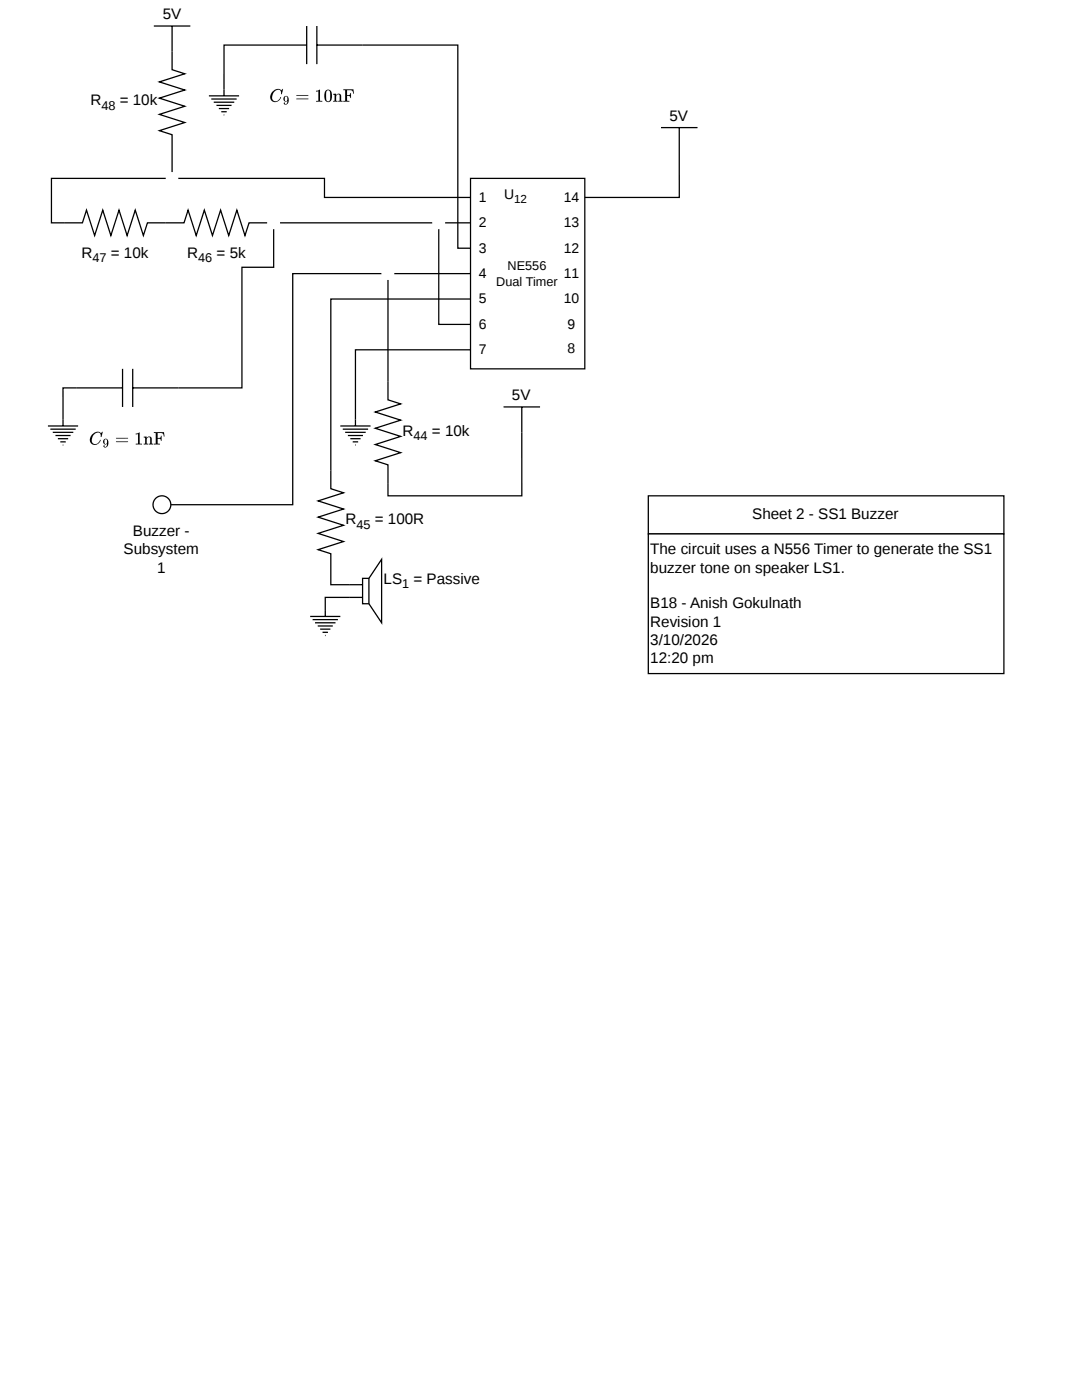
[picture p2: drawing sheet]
<svg xmlns="http://www.w3.org/2000/svg" width="216mm" height="279mm" viewBox="0 0 216 279" stroke-linecap="round" stroke-linejoin="round" font-family="sans-serif">
<path d="M76.1 54.6h-17.7v46.1h-24.3" fill="none" stroke="#000" stroke-width=".25"/>
<path d="M93.9 35.6h22.8v38h-22.8z" fill="#fff"/>
<path d="M93.9 35.6h22.8v38h-22.8z" fill="none" stroke="#000" stroke-width=".25"/>
<g fill="#fff">
<path d="M99.1 51.7h12.1v6.1h-12.1z"/>
<path d="M95.5 37.8h1.6v3.3h-1.6z"/>
<path d="M95.5 42.8h1.6v3.3h-1.6z"/>
<path d="M95.5 47.9h1.6v3.3h-1.6z"/>
<path d="M95.5 53h1.6v3.3h-1.6z"/>
<path d="M95.5 58h1.6v3.3h-1.6z"/>
<path d="M95.5 63.1h1.6v3.3h-1.6z"/>
<path d="M95.5 68.2h1.6v3.3h-1.6z"/>
<path d="M112.5 37.8h3.1v3.3h-3.1z"/>
<path d="M112.5 42.8h3.1v3.3h-3.1z"/>
<path d="M112.5 47.9h3.1v3.3h-3.1z"/>
<path d="M112.5 53h3.1v3.3h-3.1z"/>
<path d="M112.5 58h3.1v3.3h-3.1z"/>
<path d="M113.3 63.1h1.5v3.3h-1.5z"/>
<path d="M113.3 67.9h1.5v3.3h-1.5z"/>
<path d="M100.6 37.2h4.6v4.4h-4.6z"/>
</g>
<path d="M131.9 25.5h7.3M135.5 25.5v13.9h-18.8M93.9 69.8h-23v15.2M67.9 85h6M68.4 85.6h5M68.9 86.3h4.1M69.4 86.9h3M69.9 87.5h2M70.4 88.2h1.1M70.9 88.8h.1" fill="none" stroke="#000" stroke-width=".25"/>
<circle cx="77.4" cy="54.6" r="1.27" fill="#fff"/>
<path d="M77.4 55.9v23.9l2.5 .8-5 1.6 5 1.7-5 1.6 5 1.6-5 1.6 5 1.6-5 1.7 2.5 .8v6.2h26.7v-17.8M78.7 54.6h15.2M93.9 59.7h-27.9v37.8l2.5 .8-5 1.7 5 1.6-5 1.6 5 1.6-5 1.7 5 1.6-5 1.6 2.5 .8v3.7M100.5 81.2h7.3" fill="none" stroke="#000" stroke-width=".25"/>
<path d="M76.1 111.6l-2.5 3.8h-1.3v5.1h1.3l2.5 3.8zM69.8 119.2h2.5zM69.8 116.7h2.5z" fill="#fff"/>
<g fill="none" stroke="#000" stroke-width=".25">
<path d="M30.7 5.2h7.3M34.3 5.2v5.1M41.7 19.1h6M42.2 19.8h5M61.2 9h-16.5v10.1M61.2 5.2v7.6M63.2 9h28.2v40.5h2.5M63.2 5.2v7.6M42.6 20.4h4.1M43.2 21h3M43.7 21.7h2M44.2 22.3h1"/>
<path d="M44.6 22.9h.2M66 114.2v2.5h6.3M72.3 115.4h1.3l2.5-3.8v12.7l-2.5-3.8h-1.3zM72.3 119.2h-7.4v3.8M73.6 115.4v5.1M61.9 123h6M62.4 123.7h5M62.9 124.3h4M63.4 124.9h3M63.9 125.6h2M64.4 126.2h1M64.8 126.8h.2"/>
</g>
<g fill="#000">
<path d="M54.4 18.3a1.15 1.15 0 0 1 1.7-.3l.4-.2-.3 1h-.1a.69 .69 0 0 0-.3-.8 .69 .69 0 0 0-.9 .1 1.26 1.26 0 0 0-.2 2.1 1.1 1.1 0 0 0 1.3-.8 1.07 1.07 0 0 1-1.5 .9 1.07 1.07 0 0 1-.3-1.8zM68.5 17.8h2l.1 .9h-.1a.7 .7 0 0 0-1.1-.7h-.1v1h.4l.2-.4h.1v1h-.1l-.2-.4-.4-.1v1h.4v.2h-1.2v-.2h.4v-2l-.4-.1zM63.1 18.1l.8-.2v2.2h.4v.2h-1.2v-.2h.4v-1.9l-.4 .1zM66.5 18.7h.5v.3a.6 .6 0 0 1 .9-.2 .6 .6 0 0 1 .2 .8v.5h.3v.2h-.9v-.2h.3a1.2 1.2 0 0 0-.3-1.3 .9 .9 0 0 0-.4 1.3h.3v.2h-.9v-.2h.3v-.3v-.8l-.3-.1z"/>
<path d="M59.1 19l.1 .1 2.3-.1zM59.1 19.7l.1 .1 2.3-.1z"/>
<path d="M65.1 18a1.79 1.79 0 0 0 .1 2.3 .88 .88 0 0 0 .9-.2 .88 .88 0 0 0 .1-1 .86 .86 0 0 0-.1-.9 .86 .86 0 0 0-1-.2zM65.2 18.1l.3-.1a1.03 1.03 0 0 1 .4 1.3 .61 .61 0 0 1-.6 .9l-.2-.6z"/>
<path d="M56.7 19.3a.51 .51 0 0 0-.1 .7 .51 .51 0 0 0 .7 .1 .44 .44 0 0 1 0 .5 .44 .44 0 0 1-.5 .1v-.2h-.1a.45 .45 0 0 0 .4 .4 .45 .45 0 0 0 .4-.5 .84 .84 0 0 0-.4-1.3zM56.9 19.3a.31 .31 0 0 1 .4 0 .31 .31 0 0 1 0 .4l-.1 .4h-.3z"/>
</g>
<g fill="#fff">
<circle cx="63.2" cy="39.4" r="1.27"/>
<circle cx="32.3" cy="100.7" r="1.77"/>
</g>
<g fill="none" stroke="#000" stroke-width=".25">
<path d="M12.8 44.5h3.6l.9-2.6 1.6 5.1 1.6-5.1 1.6 5.1 1.6-5.1 1.7 5.1 1.6-5.1 1.6 5.1 .8-2.5h7.3l.8-2.6 1.7 5.1 1.6-5.1 1.6 5.1 1.6-5.1 1.6 5.1 1.7-5.1 1.6 5.1 .8-2.5h3.6M55.9 44.5h30.4"/>
<circle cx="32.3" cy="100.7" r="1.77"/>
</g>
<circle cx="54.6" cy="44.5" r="1.27" fill="#fff"/>
<path d="M35.6 35.6h-25.3v8.9h2.5M54.6 45.7v7.6h-6.3v24.1h-21.8M24.5 77.4h-11.9v7.6M24.5 73.6v7.6M26.5 73.6v7.6M9.6 85h6M10 85.6h5.1M10.5 86.3h4.1M11.1 86.9h3M11.6 87.5h2M12 88.2h1.1M12.5 88.8h.1" fill="none" stroke="#000" stroke-width=".25"/>
<g fill="#000">
<path d="M18.4 86.7a1.15 1.15 0 0 1 1.8-.3l.3-.2-.2 1h-.2a.69 .69 0 0 0-.3-.8 .69 .69 0 0 0-.9 .2 1.26 1.26 0 0 0-.2 2 1.1 1.1 0 0 0 1.3-.8 1.07 1.07 0 0 1-1.5 .9 1.07 1.07 0 0 1-.3-1.7zM27.1 86.5l.8-.2v2.2l.4 .1v.1h-1.2v-.1l.4-.1v-1.9l-.4 .1zM28.7 87.2l.5-.1v.3a.6 .6 0 0 1 .9-.2 .6 .6 0 0 1 .2 .8v.5l.3 .1v.1h-.9v-.1l.3-.1a1.2 1.2 0 0 0-.3-1.3 .9 .9 0 0 0-.4 1.3l.3 .1v.1h-.9v-.1l.3-.1v-.3v-.8l-.3-.1zM30.7 86.2h2l.1 .9h-.1a.7 .7 0 0 0-1.1-.7l-.1 .1v.9h.4l.2-.4h.1v1h-.1l-.2-.4h-.4v.9l.4 .1v.1h-1.2v-.1l.4-.1v-2l-.4-.1z"/>
<path d="M20.7 87.7a.51 .51 0 0 0-.1 .7 .51 .51 0 0 0 .8 .1 .44 .44 0 0 1-.1 .6 .44 .44 0 0 1-.5 .1l.1-.3h-.2a.45 .45 0 0 0 .5 .4 .45 .45 0 0 0 .4-.5 .84 .84 0 0 0-.5-1.2zM20.9 87.7a.31 .31 0 0 1 .4 0 .31 .31 0 0 1 .1 .5l-.1 .3-.4 .1z"/>
<path d="M23.2 87.4v.1h2.4zM23.2 88.1v.1h2.4z"/>
</g>
<circle cx="34.3" cy="35.6" r="1.27" fill="#fff"/>
<path d="M35.6 35.6h29.1v3.8h29.2" fill="none" stroke="#000" stroke-width=".25"/>
<circle cx="87.6" cy="44.5" r="1.27" fill="#fff"/>
<path d="M34.3 10.3v3.6l2.6 .8-5.1 1.6 5.1 1.7-5.1 1.6 5.1 1.6-5.1 1.6 5.1 1.7-5.1 1.6 2.5 .8v7.4M87.6 45.7v19h6.3M88.8 44.5h5.1" fill="none" stroke="#000" stroke-width=".25"/>
<path d="M129.4 99h70.9v7.6h-70.9z" fill="#fff"/>
<path d="M129.4 99h70.9v7.6h-70.9z" fill="none" stroke="#000" stroke-width=".25"/>
<path d="M129.4 106.6h70.9v27.8h-70.9z" fill="#fff"/>
<path d="M129.4 106.6h70.9v27.8h-70.9z" fill="none" stroke="#000" stroke-width=".25"/>
<g font-size="3">
<text x="32.5" y="3.8">5V</text>
<text x="18" y="21">R</text>
<text x="23.9" y="21">= 10k</text>
<text x="133.6" y="24.1">5V</text>
<text x="16.2" y="51.4">R</text>
<text x="22.1" y="51.4">= 10k</text>
<text x="37.4" y="51.4">R</text>
<text x="43.2" y="51.4">= 5k</text>
<text x="102.2" y="79.8">5V</text>
<text x="80.3" y="86.9">R</text>
<text x="86.2" y="86.9">= 10k</text>
<text x="26.5" y="106.9">Buzzer -</text>
<text x="68.9" y="104.7">R</text>
<text x="74.8" y="104.7">= 100R</text>
<text x="150.1" y="103.6">Sheet 2 - SS1 Buzzer</text>
<text x="24.7" y="110.5">Subsystem</text>
<text x="129.7" y="110.5">The circuit uses a N556 Timer to generate the SS1</text>
<text x="31.3" y="114.3">1</text>
<text x="76.5" y="116.6">LS</text>
<text x="82.5" y="116.6">= Passive</text>
<text x="129.7" y="114.3">buzzer tone on speaker LS1.</text>
<text x="129.7" y="121.4">B18 - Anish Gokulnath</text>
<text x="129.7" y="125.2">Revision 1</text>
<text x="129.7" y="128.7">3/10/2026</text>
<text x="129.7" y="132.3">12:20 pm</text>
</g>
<g font-size="2.8">
<text x="95.5" y="40.3">1</text>
<text x="100.6" y="39.8">U</text>
<text x="112.5" y="40.3">14</text>
<text x="95.5" y="45.4">2</text>
<text x="112.5" y="45.4">13</text>
<text x="95.5" y="50.4">3</text>
<text x="112.5" y="50.4">12</text>
<text x="95.5" y="55.5">4</text>
<text x="112.5" y="55.5">11</text>
<text x="95.5" y="60.6">5</text>
<text x="95.5" y="65.6">6</text>
<text x="112.5" y="60.6">10</text>
<text x="113.3" y="65.6">9</text>
<text x="95.5" y="70.7">7</text>
<text x="113.3" y="70.4">8</text>
</g>
<g font-size="2.5">
<text x="20.2" y="21.9">48</text>
<text x="18.4" y="52.3">47</text>
<text x="39.6" y="52.3">46</text>
<text x="101.3" y="54">NE556</text>
<text x="99" y="57">Dual Timer</text>
<text x="82.5" y="87.8">44</text>
<text x="71.1" y="105.5">45</text>
<text x="80.3" y="117.4">1</text>
</g>
<text font-size="2.3" x="102.6" y="40.6">12</text>
</svg>
